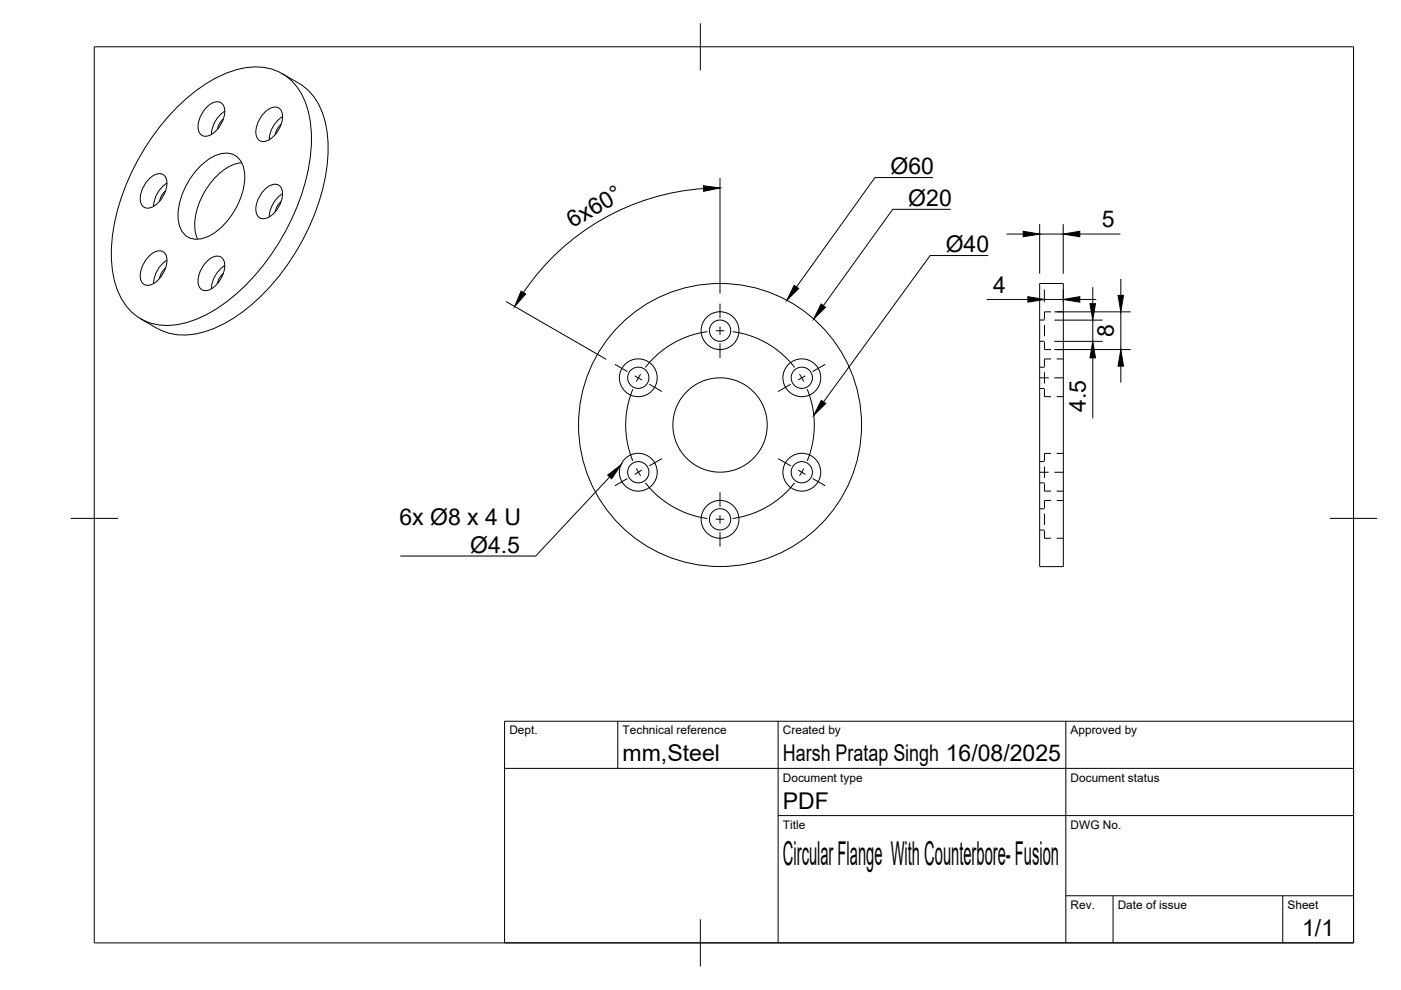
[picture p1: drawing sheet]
<svg xmlns="http://www.w3.org/2000/svg" width="297mm" height="210mm" viewBox="0 0 297 210" stroke-linecap="round" stroke-linejoin="round" font-family="sans-serif">
<!-- layer: Visible -->
<g fill="none" stroke="#000" stroke-width=".21">
<path d="M59.8 15.6a16.4 16.4 0 0 1 6.7 4.9 19.3 19.3 0 0 1 3 12.8 47.7 47.7 0 0 1-19.5 33.8 19.3 19.3 0 0 1-12.6 3.9l-2.7-.7-1.3-.7M31.5 38.1a2.54 2.54 0 0 1 3.3-1 3.5 3.5 0 0 1 .1 3.9 5.1 5.1 0 0 1-3.6 3.1 1.67 1.67 0 0 1-1.6-2 6.3 6.3 0 0 1 1.8-4zM35.4 38.8a6.3 6.3 0 0 0-2.8 5M36.9 23.4a30.8 30.8 0 0 1 13.3-8.6 11.5 11.5 0 0 1 12.3 3.1 18.7 18.7 0 0 1 3.5 13.4 47.8 47.8 0 0 1-19.5 33.8 18.5 18.5 0 0 1-13.4 3.7 11 11 0 0 1-8.3-7.5 28.6 28.6 0 0 1 .3-17.5 50.7 50.7 0 0 1 11.8-20.4zM42.1 35.6a9.1 9.1 0 0 1 5.7-3.1 3.9 3.9 0 0 1 4 3.9 15 15 0 0 1-8 13.9 4 4 0 0 1-6-3.5 15 15 0 0 1 4.3-11.2zM43.7 22.8a2.54 2.54 0 0 1 3.3-.9 3.5 3.5 0 0 1 .2 3.8 5.1 5.1 0 0 1-3.6 3.2 1.67 1.67 0 0 1-1.6-2 6.3 6.3 0 0 1 1.7-4.1zM47.4 25.2l-.7 .8-.6 1.4M47.7 23.6a6.3 6.3 0 0 0-2.9 4.9M51.3 34.5a10.4 10.4 0 0 0-7.3 5.2 12.9 12.9 0 0 0-2.4 10.3l.3 .7M56 24a2.54 2.54 0 0 1 3.3-1 3.5 3.5 0 0 1 .1 3.8 5.1 5.1 0 0 1-3.6 3.2 1.67 1.67 0 0 1-1.6-2 6.3 6.3 0 0 1 1.8-4zM59.6 26.3l-.7 .8-.6 1.5M59.9 24.7a6.3 6.3 0 0 0-2.8 4.9"/>
<path d="M31.5 54.5a2.54 2.54 0 0 1 3.3-1 3.5 3.5 0 0 1 .1 3.8 5.1 5.1 0 0 1-3.6 3.2 1.67 1.67 0 0 1-1.6-2 6.3 6.3 0 0 1 1.8-4zM35.1 40.5l-.7 .7-.6 1.5M35.1 56.8l-.7 .8-.6 1.4M35.4 55.2a6.3 6.3 0 0 0-2.8 4.9M43.7 55.6a2.54 2.54 0 0 1 3.3-1 3.5 3.5 0 0 1 .2 3.8 5.1 5.1 0 0 1-3.6 3.2 1.67 1.67 0 0 1-1.6-2 6.3 6.3 0 0 1 1.7-4zM47.4 57.9l-.7 .8-.6 1.5M47.7 56.3a6.3 6.3 0 0 0-2.9 4.9M56 40.3a2.54 2.54 0 0 1 3.3-.9 3.5 3.5 0 0 1 .1 3.8 5.1 5.1 0 0 1-3.6 3.2 1.67 1.67 0 0 1-1.6-2 6.3 6.3 0 0 1 1.8-4.1zM59.6 42.7l-.7 .8-.6 1.4M59.9 41.1a6.3 6.3 0 0 0-2.8 4.9M29.8 67.6l3.6 2.1M220.4 60.1h5v60h-5z"/>
<circle cx="152.7" cy="70.1" r="2.25"/>
<circle cx="152.7" cy="70.1" r="4"/>
<circle cx="135.3" cy="80.1" r="2.25"/>
<circle cx="135.3" cy="80.1" r="4"/>
<circle cx="152.7" cy="90.1" r="30"/>
<circle cx="152.7" cy="90.1" r="10"/>
<circle cx="170" cy="80.1" r="2.25"/>
<circle cx="170" cy="80.1" r="4"/>
<circle cx="135.3" cy="100.1" r="2.25"/>
<circle cx="135.3" cy="100.1" r="4"/>
<circle cx="152.7" cy="110.1" r="2.25"/>
<circle cx="152.7" cy="110.1" r="4"/>
<circle cx="170" cy="100.1" r="2.25"/>
<circle cx="170" cy="100.1" r="4"/>
</g>
<!-- layer: Hidden -->
<g fill="none" stroke="#000" stroke-width=".21">
<path d="M220.4 77.9h1M220.4 72.4h1M220.4 67.9h1M221.4 78.9v2.4M221.4 72.5v1.6h1.4M221.4 68.9v2.4M222.8 76.1h-1.4v1.6M222.8 66.1h-1.4v1.6M224 76.1h1.4M224 74.1h1.4M224 66.1h1.4M220.4 82.4h1"/>
<path d="M220.4 97.9h1M220.4 80.1h1.9M221.4 82.5v1.6h1.4M221.4 98.9v2.4M222.8 96.1h-1.4v1.6M223.5 80.1h1.9M224 84.1h1.4M224 96.1h1.4M220.4 112.4h1M220.4 107.9h1M220.4 102.4h1M220.4 100.1h1.9"/>
<path d="M221.4 112.5v1.6h1.4M221.4 108.9v2.4M221.4 102.5v1.6h1.4M222.8 106.1h-1.4v1.7M223.5 100.1h1.9M224 114.1h1.4M224 106.1h1.4M224 104.1h1.4"/>
</g>
<!-- layer: BORDER -->
<path d="M20 9.9h267v190h-267zM148.5 4.9v10M15 109.9h10M282 109.9h10M148.5 194.9v10" fill="none" stroke="#000" stroke-width=".21"/>
<!-- layer: TITLEBLOCK -->
<path d="M107 152.9h180v47h-180zM131 152.9v10M165 152.9v47M226 152.9v47M107 162.9h180M165 172.9h122M226 189.9h61M236 189.9v10M272 189.9v10" fill="none" stroke="#000" stroke-width=".21"/>
<!-- layer: FD_Dimensions -->
<g fill="none" stroke="#000" stroke-width=".21">
<path d="M149.2 40a50.3 50.3 0 0 0-38.2 22M152.7 37.8v24.5M213.4 49.6h3.5M220.4 47.5v10.5M220.4 49.6h5M225.4 47.5v10.5M228.9 49.6h8.7M237.6 59.1v3.5M107.3 63.9l21.2 12.3M209.2 63.5h8.7M221.4 61.4v2.6M221.4 63.5h4"/>
<path d="M223.5 66.1h16.2M223.5 74.1h16.2M223.5 67.9h10.3M223.5 72.4h10.3M225.4 61.4v2.6M228.9 63.5h3.5M231.7 60.9v3.5M231.7 67.9v4.5M231.7 75.9v12.8M237.6 66.1v8M237.6 77.6v3.5"/>
</g>
<path d="M149.1 39.4l3.6 .4-3.5 .8zM216.9 49l3.5 .6-3.5 .6zM225.4 49.6l3.5-.6v1.2zM110.5 61.7l1 .6-2.4 2.7zM217.9 62.9l3.5 .6-3.5 .6zM225.4 63.5l3.5-.6v1.2zM231.1 64.4h1.2l-.6 3.5zM231.7 72.4l.6 3.5h-1.2zM237 62.6h1.2l-.6 3.5zM237.6 74.1l.6 3.5h-1.2z" fill="#000" stroke="#000" stroke-width=".21"/>
<!-- layer: Leaders -->
<path d="M168.4 60.5l.9 .7-2.5 2.5zM174.1 64.4l.9 .7-2.5 2.5zM174.1 84.9l1 .6-2.5 2.5z" fill="#000" stroke="#000" stroke-width=".21"/>
<path d="M197.8 37.6h-12.3l-16.6 23.2M201.6 44.4h-12.3l-14.7 20.4M209.5 54.2h-12.3l-22.6 31" fill="none" stroke="#000" stroke-width=".21"/>
<!-- layer: Smart Centers -->
<g fill="none" stroke="#000" stroke-width=".21">
<path d="M130.4 77.3l2.6 1.5M134.6 79.7l1.5 .9M135.8 79.4l-.9 1.5M150 70.3a20 20 0 0 0-13.2 7.6M152.7 64.4v3.1M152.7 69.2v1.8M152.7 72.8v3.1M153.6 70.1h-1.8M155.3 70.3a19.9 19.9 0 0 1 13.2 7.6M169.5 79.4l.9 1.5M170.8 79.7l-1.6 .9M175 77.3l-2.7 1.5"/>
<path d="M134.2 82.5a20 20 0 0 0 0 15.2M134.9 99.3l.9 1.6M136.1 99.7l-1.5 .9M137.7 81.5l2.6 1.5M140.3 97.3l-2.6 1.5M165 97.3l2.7 1.5M167.7 81.5l-2.7 1.5M169.2 99.7l1.6 .9M170.4 99.3l-.9 1.6M171.2 82.5a20 20 0 0 1 0 15.2M133 101.5l-2.6 1.5M136.8 102.4a20.3 20.3 0 0 0 13.2 7.6"/>
<path d="M152.7 104.4v3M152.7 109.2v1.8M152.7 112.8v3.1M153.6 110.1h-1.8M168.5 102.4a20.1 20.1 0 0 1-13.2 7.6M172.3 101.5l2.7 1.5"/>
</g>
<!-- layer: Hole Notes -->
<path d="M128.8 100.7l2.9-2.1-2 2.9z" fill="#000" stroke="#000" stroke-width=".21"/>
<path d="M129.3 101.1l-15.7 16.8h-28.7" fill="none" stroke="#000" stroke-width=".21"/>
<text font-size="7" x="166" y="183.4">Circular Flange With Counterbore- Fusion</text>
<g font-size="4.9">
<text x="188.8" y="36.9">Ø60</text>
<text x="192.6" y="43.7">Ø20</text>
<text x="121.4" y="48.4" transform="rotate(-30 121.4 48.4)">6x60°</text>
<text x="200.5" y="53.5">Ø40</text>
<text x="233.6" y="48.2">5</text>
<text x="210.5" y="62.1">4</text>
<text x="236.2" y="71.5" transform="rotate(-90 236.2 71.5)">8</text>
<text x="230.2" y="87.4" transform="rotate(-90 230.2 87.4)">4.5</text>
<text x="84.7" y="111.2">6x Ø8 x 4 U</text>
<text x="99.7" y="117.2">Ø4.5</text>
<text x="132" y="161.4">mm,Steel</text>
<text x="166" y="161.4">Harsh Pratap Singh 16/08/2025</text>
<text x="166" y="171.4">PDF</text>
<text x="276.1" y="198.6">1/1</text>
</g>
<g font-size="2.5">
<text x="108" y="155.7">Dept.</text>
<text x="132" y="155.7">Technical reference</text>
<text x="166" y="155.7">Created by</text>
<text x="227" y="155.7">Approved by</text>
<text x="166" y="165.7">Document type</text>
<text x="227" y="165.7">Document status</text>
<text x="166" y="175.7">Title</text>
<text x="227" y="175.7">DWG No.</text>
<text x="227" y="192.7">Rev.</text>
<text x="237" y="192.7">Date of issue</text>
<text x="273" y="192.7">Sheet</text>
</g>
</svg>
